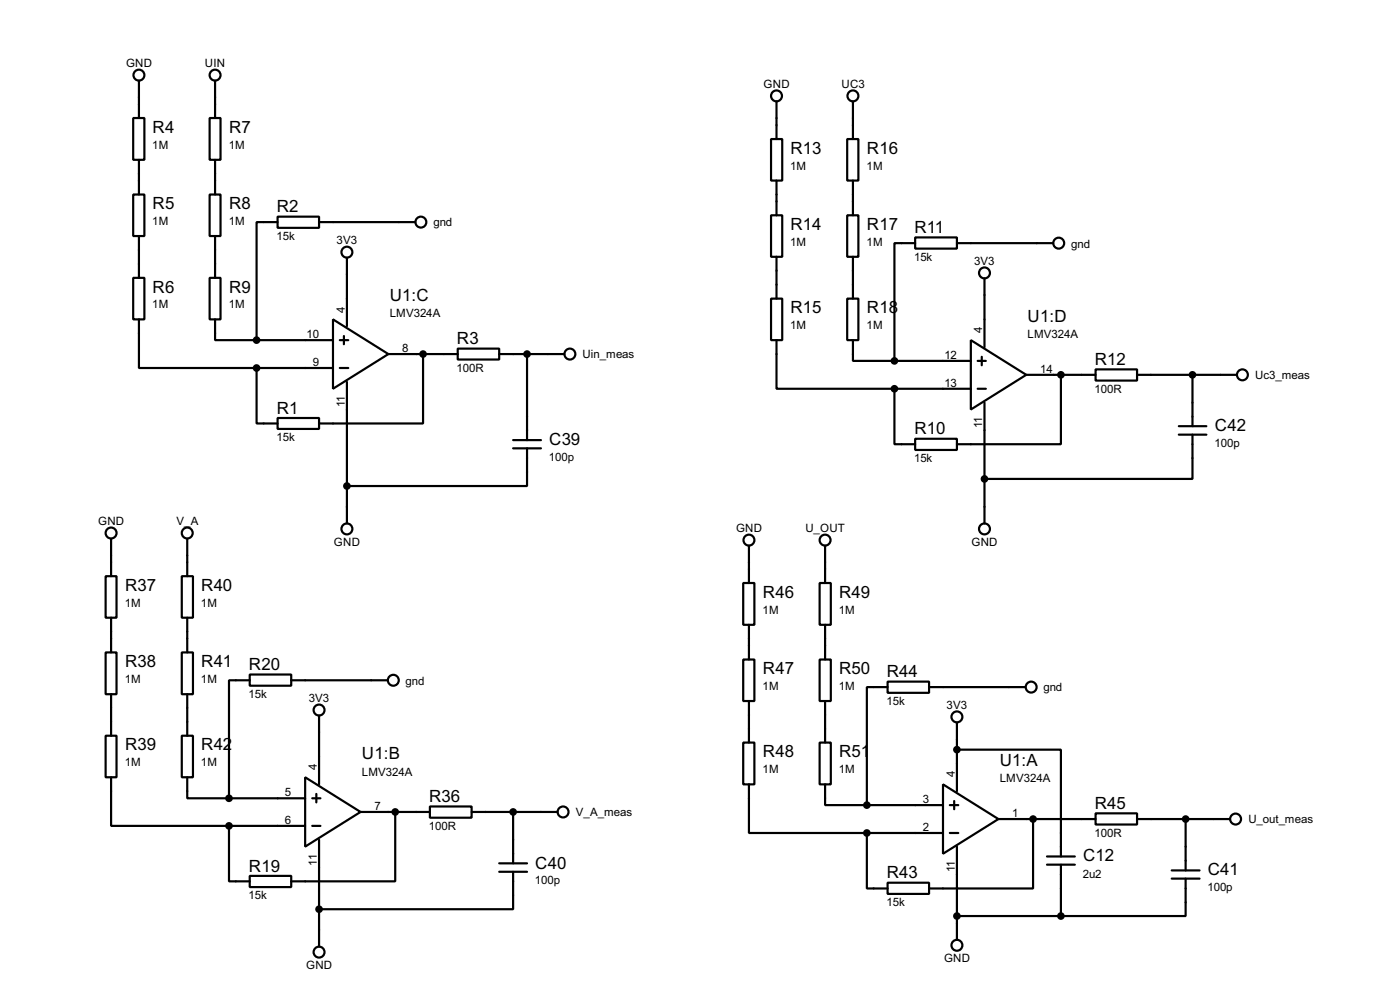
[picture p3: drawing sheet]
<svg xmlns="http://www.w3.org/2000/svg" width="256mm" height="180mm" viewBox="0 0 256 180" stroke-linecap="round" stroke-linejoin="round" font-family="sans-serif">
<g fill="none" stroke="#000" stroke-width=".4">
<path d="M25.5 14.8v6.8M39.4 14.8v6.8M142.3 18.6v6.9M156.3 18.6v6.9M24.4 21.6h2.1v7.7h-2.1zM24.4 35.6h2.1v7.6h-2.1zM25.5 29.3v6.3M38.4 21.6h2v7.7h-2zM38.4 35.6h2v7.6h-2zM39.4 29.3v6.3M50.9 39.7h7.6v2h-7.6zM141.3 25.5h2v7.6h-2z"/>
<path d="M141.3 39.4h2v7.6h-2zM142.3 33.1v6.3M155.2 25.5h2.1v7.6h-2.1zM155.2 39.4h2.1v7.6h-2.1zM156.3 33.1v6.3M24.4 50.9h2.1v7.6h-2.1zM25.5 58.5v8.9h21.5M25.5 43.2v7.7M38.4 50.9h2v7.6h-2zM39.4 58.5v3.8h7.6M39.4 43.2v7.7M50.9 40.7h-3.9v21.6"/>
<path d="M58.5 40.7h17.6M61 58.5l10.2 6.3-10.2 6.4zM63.6 47.2v12.5M141.3 54.7h2v7.6h-2zM142.3 47v7.7M155.2 54.7h2.1v7.6h-2.1zM156.3 47v7.7M167.7 43.5h7.6v2h-7.6zM167.7 44.5h-3.8v21.6M175.3 44.5h17.7M180.4 51v12.6M47 67.4v10.1h3.9"/>
<path d="M47 62.3h14M47 67.4h14M50.9 76.5h7.6v2h-7.6zM62.3 62.3h1.5M62.3 67.4h1.5M63 61.5v1.5M63.6 69.9v25.9M71.2 64.8h12.7M77.5 64.8v12.7h-19M83.9 63.8h7.6v2h-7.6zM91.5 64.8h11.9M96.6 64.8v15.8"/>
<path d="M142.3 62.3v8.9h21.6M156.3 62.3v3.8h7.6M163.9 71.2v10.1h3.8M163.9 66.1h14M163.9 71.2h14M177.9 62.3l10.1 6.3-10.1 6.4zM179.1 66.1h1.5M179.1 71.2h1.5M179.9 65.3v1.6M180.4 73.7v22.1M188 68.6h12.7M194.4 68.6v12.7h-19.1"/>
<path d="M200.7 67.6h7.6v2.1h-7.6zM208.3 68.6h18.3M216 79.6h5M216 78h5M218.5 79.6v8.1h-38.1M218.5 68.6v9.4M20.4 98.6v6.9M34.3 98.6v6.9M94 82.1h5.1M94 80.6h5.1M96.6 82.1v6.9h-33M137.2 99.9v6.8"/>
<path d="M151.2 99.9v6.8M167.7 80.3h7.6v2.1h-7.6zM19.4 105.5h2v7.6h-2zM19.4 119.4h2v7.7h-2zM20.4 113.1v6.3M33.3 105.5h2.1v7.6h-2.1zM33.3 119.4h2.1v7.7h-2.1zM34.3 113.1v6.3M136.2 106.7h2v7.7h-2zM137.2 114.4v6.3M150.2 106.7h2v7.7h-2zM151.2 114.4v6.3"/>
<path d="M19.4 134.7h2v7.6h-2zM20.4 127.1v7.6M33.3 134.7h2.1v7.6h-2.1zM34.3 127.1v7.6M45.8 123.5h7.6v2h-7.6zM45.8 124.5h-3.8v21.6M53.4 124.5h17.6M58.5 131v12.6M136.2 120.7h2v7.6h-2zM136.2 135.9h2v7.7h-2zM137.2 128.3v7.6M150.2 120.7h2v7.6h-2z"/>
<path d="M150.2 135.9h2v7.7h-2zM151.2 128.3v7.6M162.6 124.8h7.6v2h-7.6zM162.6 125.8h-3.8v21.6M170.2 125.8h17.7M175.3 137.2h19.1v19.6M175.3 132.3v12.5M20.4 142.3v8.9h21.6M34.3 142.3v3.8h7.7M42 151.2v10.1h3.8M42 151.2h13.9M42 146.1h13.9"/>
<path d="M55.9 142.3l10.2 6.3-10.2 6.4zM57.2 151.2h1.5M57.2 146.1h1.5M58 145.3v1.6M58.5 153.7v19.6M66.1 148.6h12.7M72.4 148.6v12.7h-19M78.8 147.6h7.6v2.1h-7.6zM86.4 148.6h15.8M91.5 159.6h5.1M91.5 158h5.1M94 159.6v6.8h-35.5"/>
<path d="M94 148.6v9.4M137.2 143.6v8.9h21.6M151.2 143.6v3.8h7.6M158.8 152.5v10.1h3.8M158.8 152.5h14M158.8 147.4h14M172.8 143.6l10.1 6.3-10.1 6.4zM174 152.5h1.6M174 147.4h1.6M174.8 146.6v1.5M175.3 155v17M182.9 149.9h17.8"/>
<path d="M189.3 149.9v12.7h-19.1M191.8 158.3h5.1M191.8 156.8h5.1M194.4 158.3v9.4M200.7 148.9h7.6v2h-7.6zM208.3 149.9h17.1M214.7 159.3h5.1M217.2 149.9v9.4M45.8 160.3h7.6v2.1h-7.6zM162.6 161.6h7.6v2h-7.6zM175.3 167.7h19.1M214.7 160.8h5.1"/>
<path d="M217.2 160.8v6.9h-22.8"/>
<circle cx="25.4" cy="13.8" r="1"/>
<circle cx="39.4" cy="13.8" r="1"/>
<circle cx="142.2" cy="17.6" r="1"/>
<circle cx="156.2" cy="17.6" r="1"/>
<circle cx="63.5" cy="46.2" r="1"/>
<circle cx="77.1" cy="40.7" r="1"/>
<circle cx="180.3" cy="50" r="1"/>
<circle cx="193.9" cy="44.5" r="1"/>
<circle cx="104.4" cy="64.8" r="1"/>
<circle cx="227.6" cy="68.6" r="1"/>
<circle cx="20.3" cy="97.6" r="1"/>
<circle cx="34.3" cy="97.6" r="1"/>
<circle cx="63.5" cy="96.8" r="1"/>
<circle cx="137.2" cy="98.9" r="1"/>
<circle cx="151.1" cy="98.9" r="1"/>
<circle cx="180.3" cy="96.8" r="1"/>
<circle cx="58.4" cy="130" r="1"/>
<circle cx="72" cy="124.5" r="1"/>
<circle cx="175.3" cy="131.2" r="1"/>
<circle cx="188.9" cy="125.8" r="1"/>
<circle cx="103.1" cy="148.6" r="1"/>
<circle cx="226.3" cy="149.9" r="1"/>
<circle cx="58.4" cy="174.3" r="1"/>
<circle cx="175.3" cy="173" r="1"/>
</g>
<g fill="#000" stroke="#000" stroke-width=".4">
<circle cx="47" cy="62.3" r=".5"/>
<circle cx="47" cy="67.4" r=".5"/>
<circle cx="77.5" cy="64.8" r=".5"/>
<circle cx="96.5" cy="64.8" r=".5"/>
<circle cx="163.8" cy="66.1" r=".5"/>
<circle cx="163.8" cy="71.2" r=".5"/>
<circle cx="194.3" cy="68.6" r=".5"/>
<circle cx="218.4" cy="68.6" r=".5"/>
<circle cx="63.5" cy="89" r=".5"/>
<circle cx="180.3" cy="87.7" r=".5"/>
<circle cx="175.3" cy="137.2" r=".5"/>
<circle cx="41.9" cy="151.2" r=".5"/>
<circle cx="41.9" cy="146.1" r=".5"/>
<circle cx="72.4" cy="148.6" r=".5"/>
<circle cx="94" cy="148.6" r=".5"/>
<circle cx="158.8" cy="147.4" r=".5"/>
<circle cx="158.8" cy="152.5" r=".5"/>
<circle cx="189.2" cy="149.9" r=".5"/>
<circle cx="217.2" cy="149.9" r=".5"/>
<circle cx="58.4" cy="166.4" r=".5"/>
<circle cx="175.3" cy="167.7" r=".5"/>
<circle cx="194.3" cy="167.7" r=".5"/>
</g>
<g font-size="3.5">
<text x="28" y="24.3">R4</text>
<text x="42" y="24.3">R7</text>
<text x="144.8" y="28.2">R13</text>
<text x="158.8" y="28.2">R16</text>
<text x="28" y="38.3">R5</text>
<text x="42" y="38.3">R8</text>
<text x="50.7" y="38.8">R2</text>
<text x="144.8" y="42.1">R14</text>
<text x="158.8" y="42.1">R17</text>
<text x="167.5" y="42.7">R11</text>
<text x="28" y="53.6">R6</text>
<text x="42" y="53.6">R9</text>
<text x="71.4" y="55.1">U1:C</text>
<text x="144.8" y="57.4">R15</text>
<text x="158.8" y="57.4">R18</text>
<text x="188.3" y="58.9">U1:D</text>
<text x="83.7" y="63">R3</text>
<text x="200.6" y="66.8">R12</text>
<text x="50.7" y="75.7">R1</text>
<text x="100.6" y="81.5">C39</text>
<text x="167.5" y="79.5">R10</text>
<text x="222.6" y="79">C42</text>
<text x="22.9" y="108.2">R37</text>
<text x="36.9" y="108.2">R40</text>
<text x="139.8" y="109.4">R46</text>
<text x="153.7" y="109.4">R49</text>
<text x="22.9" y="122.1">R38</text>
<text x="36.9" y="122.1">R41</text>
<text x="45.6" y="122.7">R20</text>
<text x="139.8" y="123.4">R47</text>
<text x="153.7" y="123.4">R50</text>
<text x="162.5" y="124">R44</text>
<text x="22.9" y="137.4">R39</text>
<text x="36.9" y="137.4">R42</text>
<text x="66.3" y="139">U1:B</text>
<text x="139.8" y="138.6">R48</text>
<text x="153.7" y="138.6">R51</text>
<text x="183.2" y="140.2">U1:A</text>
<text x="78.6" y="146.8">R36</text>
<text x="200.6" y="148.1">R45</text>
<text x="45.6" y="159.5">R19</text>
<text x="98.1" y="159">C40</text>
<text x="162.5" y="160.8">R43</text>
<text x="198.4" y="157.7">C12</text>
<text x="221.3" y="160.2">C41</text>
</g>
<g font-size="2.4">
<text x="23.1" y="12.3">GND</text>
<text x="37.5" y="12.3">UIN</text>
<text x="139.9" y="16.1">GND</text>
<text x="154.2" y="16.1">UC3</text>
<text x="27.9" y="27.2">1M</text>
<text x="41.9" y="27.2">1M</text>
<text x="144.8" y="31">1M</text>
<text x="158.8" y="31">1M</text>
<text x="27.9" y="41.2">1M</text>
<text x="41.9" y="41.2">1M</text>
<text x="79.4" y="41.5">gnd</text>
<text x="50.7" y="43.9">15k</text>
<text x="61.7" y="44.6">3V3</text>
<text x="144.8" y="45">1M</text>
<text x="158.8" y="45">1M</text>
<text x="167.5" y="47.7">15k</text>
<text x="196.3" y="45.3">gnd</text>
<text x="178.5" y="48.5">3V3</text>
<text x="27.9" y="56.4">1M</text>
<text x="41.9" y="56.4">1M</text>
<text x="63.1" y="57.2" transform="rotate(-90 63.1 57.2)">4</text>
<text x="71.4" y="58.1">LMV324A</text>
<text x="56.2" y="61.9">10</text>
<text x="73.7" y="64.4">8</text>
<text x="106.7" y="65.6">Uin_meas</text>
<text x="144.8" y="60.3">1M</text>
<text x="158.8" y="60.3">1M</text>
<text x="173" y="65.6">12</text>
<text x="180" y="61" transform="rotate(-90 180 61)">4</text>
<text x="188.2" y="61.9">LMV324A</text>
<text x="57.3" y="67">9</text>
<text x="83.7" y="68">100R</text>
<text x="173" y="70.8">13</text>
<text x="190.6" y="68.2">14</text>
<text x="200.5" y="71.9">100R</text>
<text x="229.9" y="69.4">Uc3_meas</text>
<text x="63.2" y="74.5" transform="rotate(-90 63.2 74.5)">11</text>
<text x="50.7" y="80.7">15k</text>
<text x="180" y="78.4" transform="rotate(-90 180 78.4)">11</text>
<text x="222.5" y="81.8">100p</text>
<text x="100.6" y="84.4">100p</text>
<text x="167.5" y="84.6">15k</text>
<text x="18" y="96.1">GND</text>
<text x="32.3" y="96.1">V_A</text>
<text x="61.2" y="99.9">GND</text>
<text x="134.8" y="97.4">GND</text>
<text x="147.5" y="97.4">U_OUT</text>
<text x="178" y="99.9">GND</text>
<text x="22.9" y="111.1">1M</text>
<text x="36.8" y="111.1">1M</text>
<text x="139.7" y="112.3">1M</text>
<text x="153.7" y="112.3">1M</text>
<text x="22.9" y="125">1M</text>
<text x="36.8" y="125">1M</text>
<text x="74.3" y="125.3">gnd</text>
<text x="45.6" y="127.7">15k</text>
<text x="56.6" y="128.5">3V3</text>
<text x="139.7" y="126.3">1M</text>
<text x="153.7" y="126.3">1M</text>
<text x="162.4" y="129">15k</text>
<text x="173.4" y="129.8">3V3</text>
<text x="191.2" y="126.6">gnd</text>
<text x="22.9" y="140.3">1M</text>
<text x="36.8" y="140.3">1M</text>
<text x="58.1" y="141" transform="rotate(-90 58.1 141)">4</text>
<text x="66.3" y="142">LMV324A</text>
<text x="139.7" y="141.6">1M</text>
<text x="153.7" y="141.6">1M</text>
<text x="174.9" y="142.3" transform="rotate(-90 174.9 142.3)">4</text>
<text x="183.1" y="143.2">LMV324A</text>
<text x="52.2" y="145.7">5</text>
<text x="68.6" y="148.2">7</text>
<text x="105.5" y="149.4">V_A_meas</text>
<text x="169.1" y="147">3</text>
<text x="185.5" y="149.5">1</text>
<text x="52.2" y="150.8">6</text>
<text x="78.6" y="151.9">100R</text>
<text x="169.1" y="152.1">2</text>
<text x="200.5" y="153.1">100R</text>
<text x="228.7" y="150.7">U_out_meas</text>
<text x="58.1" y="158.4" transform="rotate(-90 58.1 158.4)">11</text>
<text x="98" y="161.9">100p</text>
<text x="174.9" y="159.7" transform="rotate(-90 174.9 159.7)">11</text>
<text x="198.4" y="160.6">2u2</text>
<text x="45.6" y="164.6">15k</text>
<text x="162.4" y="165.8">15k</text>
<text x="221.2" y="163.1">100p</text>
<text x="56.1" y="177.4">GND</text>
<text x="172.9" y="176.1">GND</text>
</g>
</svg>
